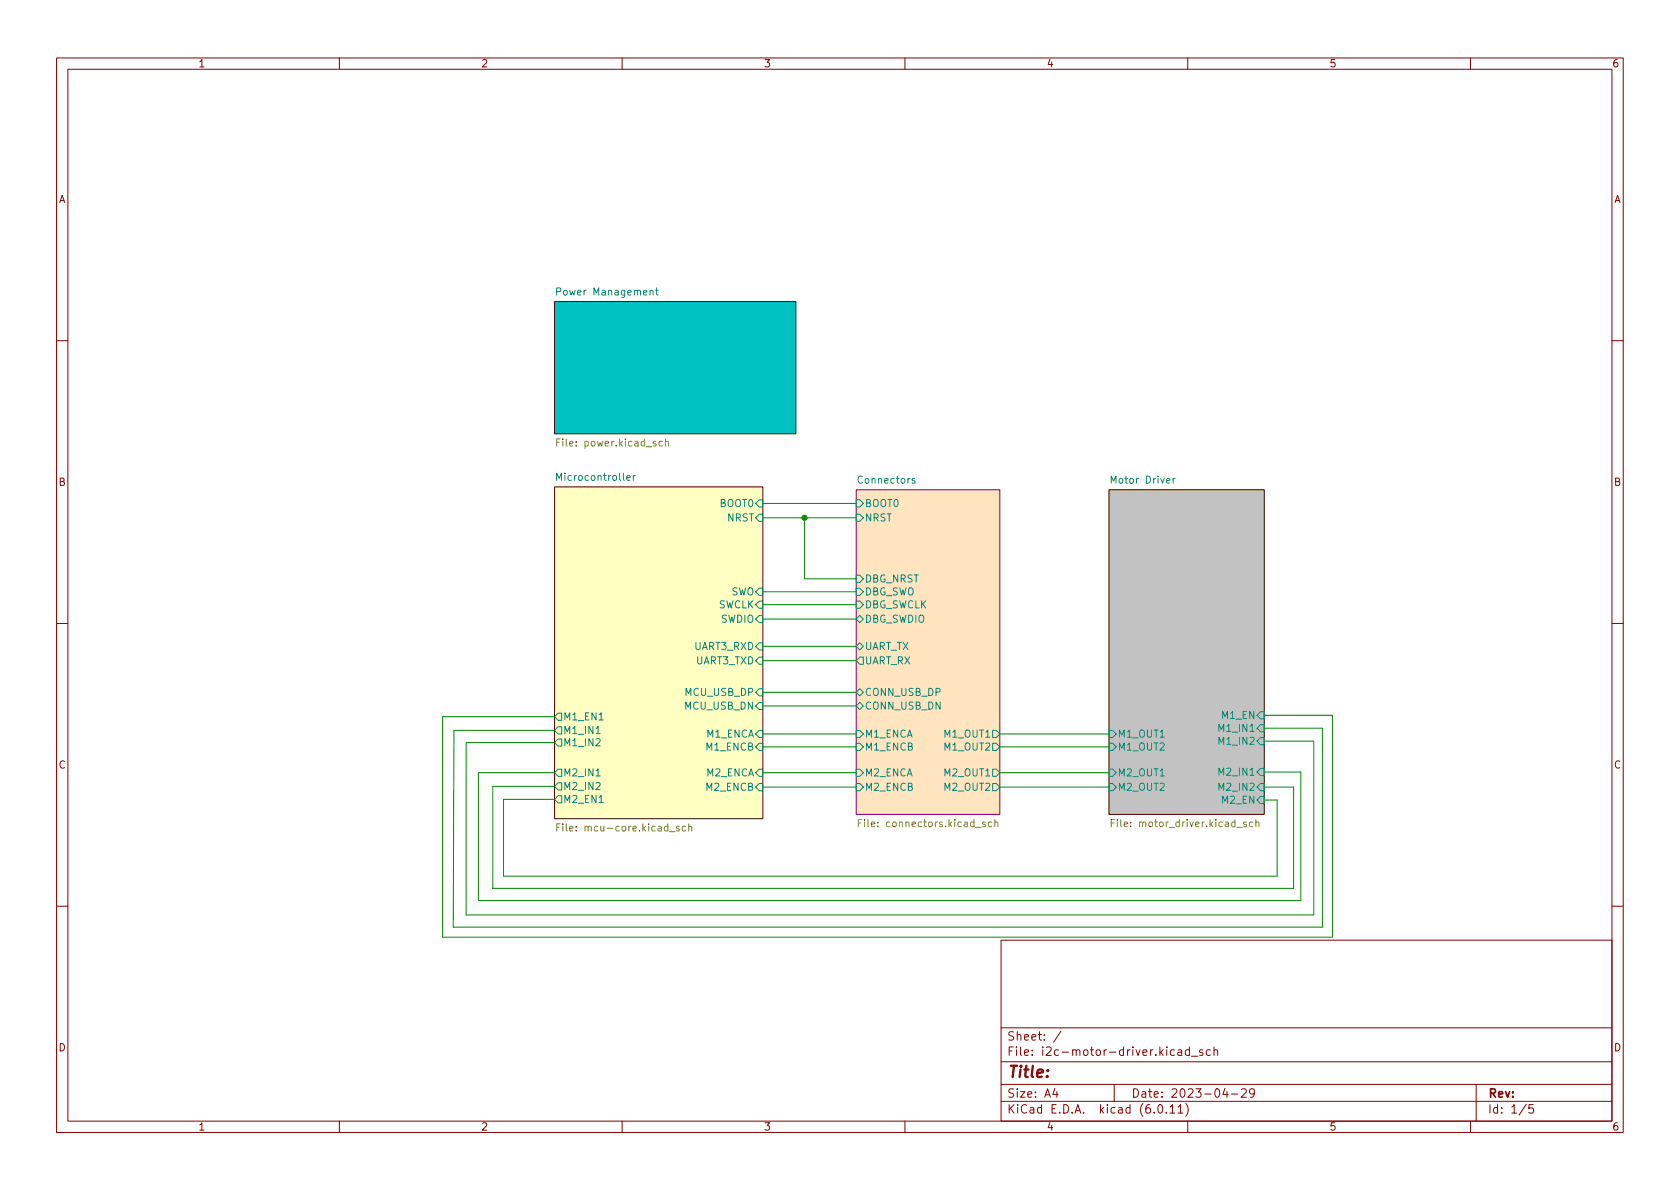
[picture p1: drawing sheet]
<svg xmlns="http://www.w3.org/2000/svg" width="297mm" height="210mm" viewBox="0 0 297 210" stroke-linecap="round" stroke-linejoin="round" font-family="sans-serif">
<g fill="none" stroke="#840000" stroke-width=".18">
<path d="M10 10.2h277v190.1h-277zM12 12.2h273v186.1h-273zM60 10.2v2M110 10.2v2M160 10.2v2M210 10.2v2M260 10.2v2M10 60.2h2M285 60.2h2M10 110.2h2M285 110.2h2M10 160.2h2"/>
<path d="M177 166.3h108v32h-108zM285 160.2h2M60 198.3v2M110 198.3v2M160 198.3v2M177 194.8h108M177 191.8h108M177 187.8h108M177 181.8h108M182.5 186.5v.1M182.5 185.7v.1M184.6 183.8v.1"/>
<path d="M184.6 183v.1M187.6 182.4l-1.3 1.9M197 191.8v3M209.6 195.1a1.72 1.72 0 0 1 0 2.3M210 198.3v2M210.3 185.7l-.4-.1-.3 .3v.4l.1 .3h.6M210.3 185.1v1.5M210.6 186.8h1.2M212.6 185.7l-.3-.1-.2 .2v.3l.5 .1v.4h-.5M214 185.7l-.4-.1-.3 .3v.4l.1 .3h.6M214.6 185.8l.3-.2 .3 .1 .1 .9M214.6 185.1v1.5"/>
<path d="M217.7 193.5h1.2M219.5 192.7l.6-.2 .2 .2 .1 .3-1 1h1M221.8 193.2l-.3 .3-.4-.1-.2-.2 .2-.6 .4-.1 .2 .2a.99 .99 0 0 1-.3 1.3h-.3M260 198.3v2M261 191.8v6.5M271.1 195.3h-.7l-.1 .7 .2-.1 .5 .1 .2 .2-.1 .5-.2 .1-.6-.1"/>
</g>
<path d="M151.4 86.6h25.4v57.4h-25.4z" fill="#ffe5bf" stroke="#ffe5bf" stroke-width=".18"/>
<path d="M151.4 86.6h25.4v57.4h-25.4z" fill="none" stroke="#840084" stroke-width=".18"/>
<g fill="none" stroke="#008484" stroke-width=".18">
<path d="M115.9 51.3h.5M116.1 50.9v1.1l.3 .2M110.2 83.7v1.1l.2 .1M110.8 84.5l.6-.1v-.2l-.4-.1-.2 .2 .1 .6h.5M112 84.1v.8M112.3 84.1l-.3 .2M134.2 90.9h.7v1.3h-.7l-.6-.6zM134.2 88.4h.7v1.3h-.7l-.6-.7zM151.4 88.4h.6l.7 .6-.7 .7h-.6zM151.4 90.9h.6l.7 .7-.7 .6h-.6zM161.7 84.7l-.3-.1-.1 .2v.2l.4 .1v.3h-.4M201.3 84.6l-.4 .2"/>
<path d="M134.2 108.8h.7v1.3h-.7l-.6-.6zM134.2 106.3h.7v1.3h-.7l-.6-.7zM134.2 104h.7v1.3h-.7l-.6-.7zM134.2 116.2h.7v1.3h-.7l-.6-.7zM134.2 113.7h.7v1.2h-.7l-.6-.6zM151.4 109.5l.6-.7 .7 .7-.7 .6zM151.4 106.3h.6l.7 .6-.7 .7h-.6zM151.4 104h.6l.7 .6-.7 .7h-.6zM151.4 101.7h.6l.7 .7-.7 .6h-.6zM152 113.7l.7 .6-.7 .6-.6-.6zM152 116.2h.7v1.3h-.7l-.6-.7zM98 129.2l.7-.7h.6v1.3h-.6z"/>
<path d="M98 131.3l.7-.6h.6v1.2h-.6zM98 136.6l.7-.6h.6v1.3h-.6zM98.7 126.1h.6v1.3h-.6l-.7-.7zM98.7 138.4h.6v1.3h-.6l-.7-.6zM105.4 129.7h.7M105.4 137.2h.7M105.9 127.3h.8M134.2 121.8h.7v1.3h-.7l-.6-.7zM134.2 124.2h.7v1.3h-.7l-.6-.7zM134.2 136h.7v1.3h-.7l-.6-.7zM134.2 131.4h.7v1.3h-.7l-.6-.6zM134.2 129.2h.7v1.2h-.7l-.6-.6z"/>
<path d="M134.2 138.6h.7v1.2h-.7l-.6-.6zM151.4 131.4h.6l.7 .7-.7 .6h-.6zM151.4 138.6h.6l.7 .6-.7 .6h-.6zM151.4 136h.6l.7 .6-.7 .7h-.6zM151.4 129.2h.6l.7 .6-.7 .6h-.6zM151.4 122.4l.6-.6 .7 .6-.7 .7zM151.4 124.8l.6-.6 .7 .6-.7 .7zM175.5 138.6h.6l.7 .6-.7 .6h-.6zM175.5 136h.6l.7 .6-.7 .7h-.6zM175.5 129.2h.6l.7 .6-.7 .6h-.6zM175.5 131.4h.6l.7 .7-.7 .6h-.6zM196.1 138.6h.6l.7 .6-.7 .6h-.6z"/>
<path d="M196.1 131.4h.6l.7 .7-.7 .6h-.6zM196.1 136h.6l.7 .6-.7 .7h-.6zM196.1 129.2h.6l.7 .6-.7 .6h-.6zM221 129.3h.7M221 137.1h.7M222.9 128.1h.6v1.3h-.6l-.7-.6zM222.9 130.4h.6v1.3h-.6l-.7-.6zM222.9 138.6h.6v1.2h-.6l-.7-.6zM222.9 135.9h.6v1.3h-.6l-.7-.7zM222.9 125.9h.6v1.2h-.6l-.7-.6zM98.7 140.7h.6v1.3h-.6l-.7-.7zM105.9 141.9h.8"/>
<path d="M222.9 140.8h.6v1.3h-.6l-.7-.6z"/>
</g>
<g fill="none" stroke="#848400" stroke-width=".18">
<path d="M101.9 78.8v.1M101.9 78.1v.1M117.1 78.1l-.3-.1-.3 .3 .1 .5h.5M117.7 78.2l.1-.2 .3 .1 .1 .8M117.7 77.6v1.3M101.9 146.8v.2M101.9 146.2v.1M120.1 146.2l-.3-.1-.2 .2 .1 .2 .4 .1v.3h-.5M121.2 146.2l-.3-.1-.3 .3 .1 .5h.5M121.8 146.2l.2-.1 .3 .1v.8M121.8 145.7v1.3M155.2 146.1v.1"/>
<path d="M155.2 145.4v.1M174.2 145.4l-.3-.1-.2 .2 .1 .2 .4 .1v.3h-.5M175.4 145.4l-.4-.1-.3 .3 .2 .5h.5M175.9 145.5l.2-.2 .3 .1v.8M175.9 144.9v1.3M199.9 146.1v.1M199.9 145.4v.1M220.4 145.4l-.3-.1-.2 .2v.2l.5 .1v.3h-.5M221.5 145.4l-.4-.1-.2 .3 .1 .5h.5M222.1 145.5l.1-.2 .3 .1 .1 .8M222.1 144.9v1.3"/>
</g>
<path d="M98 53.3h42.7v23.4h-42.7z" fill="#00c2c2" stroke="#00c2c2" stroke-width=".18"/>
<path d="M98 53.3h42.7v23.4h-42.7zM98 86.1h36.9v58.7h-36.9zM196.1 86.6h27.4v57.4h-27.4z" fill="none" stroke="#480000" stroke-width=".18"/>
<path d="M196.1 86.6h27.4v57.4h-27.4z" fill="#c2c2c2" stroke="#c2c2c2" stroke-width=".18"/>
<path d="M98 86.1h36.9v58.7h-36.9z" fill="#ffffc2" stroke="#ffffc2" stroke-width=".18"/>
<g fill="none" stroke="#008400" stroke-width=".18">
<path d="M134.9 91.6h16.5M134.9 89h16.5M142.2 91.6v10.8h9.2M134.9 104.6h16.5M134.9 106.9h16.5M134.9 109.5h16.5M134.9 116.8h16.5M134.9 114.3h16.5M98 139.1h-10.9v18h141.6v-17.9h-5.2M134.9 136.6h16.5M134.9 132.1h16.5M134.9 139.2h16.5"/>
<path d="M134.9 129.8h16.5M134.9 122.4h16.5M134.9 124.8h16.5M176.8 136.6h19.3M176.8 132.1h19.3M176.8 139.2h19.3M176.8 129.8h19.3M223.5 136.5h6.5v22.8h-145.4v-22.7h13.4M223.5 128.8h10.3v35.2h-153.7l.2-34.8h17.7M223.5 131.1h8.8v30.7h-149.9v-30.5h15.6M223.5 126.5h12.1v39.2h-157.4v-39h19.8M98 141.3h-9v13.6h136.8v-13.4h-2.3"/>
</g>
<circle cx="142.2" cy="91.6" r=".46" fill="#008400" stroke="#008400" stroke-width=".18"/>
<text font-size="2.8" fill="#840000" x="178" y="191.2">Title:</text>
<g font-size="2.1" fill="#840000">
<text x="178" y="184.5">Sheet:</text>
<text x="178" y="187.2">File:</text>
<text x="184.4" y="187.2">i2c-motor-driver.kicad_sch</text>
<text x="178" y="197.4">KiCad</text>
<text x="178" y="194.6">Size:</text>
<text x="184.7" y="194.6">A4</text>
<text x="185.7" y="197.4">E.D.A.</text>
<text x="194.6" y="197.4">kicad</text>
<text x="200" y="194.6">Date:</text>
<text x="201.8" y="197.4">(6.0.11)</text>
<text x="207" y="194.6">2023-04-29</text>
<text x="263" y="194.6">Rev:</text>
<text x="263" y="197.4">Id:</text>
<text x="267.1" y="197.4">1/5</text>
</g>
<g font-size="1.8" fill="#840000">
<text x="35" y="12.3">1</text>
<text x="85" y="12.3">2</text>
<text x="135" y="12.3">3</text>
<text x="185" y="12.3">4</text>
<text x="235" y="12.3">5</text>
<text x="285" y="12.3">6</text>
<text x="10.4" y="36.3">A</text>
<text x="285.4" y="36.3">A</text>
<text x="10.3" y="86.3">B</text>
<text x="285.3" y="86.3">B</text>
<text x="10.3" y="136.3">C</text>
<text x="285.3" y="136.3">C</text>
<text x="10.3" y="186.3">D</text>
<text x="285.3" y="186.3">D</text>
<text x="35" y="200.3">1</text>
<text x="85" y="200.3">2</text>
<text x="135" y="200.3">3</text>
<text x="185" y="200.3">4</text>
<text x="235" y="200.3">5</text>
<text x="285" y="200.3">6</text>
</g>
<g font-size="1.8" fill="#008484">
<text x="98" y="52.6">Power</text>
<text x="104.8" y="52.6">Management</text>
<text x="98" y="85.4">Microcontroller</text>
<text x="151.4" y="85.9">Connectors</text>
<text x="196.1" y="85.9">Motor</text>
<text x="202.5" y="85.9">Driver</text>
<text x="127.2" y="90">BOOT0</text>
<text x="128.5" y="92.6">NRST</text>
<text x="152.8" y="90">BOOT0</text>
<text x="152.8" y="92.6">NRST</text>
<text x="127" y="108">SWCLK</text>
<text x="129.3" y="105.7">SWO</text>
<text x="152.8" y="108">DBG_SWCLK</text>
<text x="152.8" y="105.7">DBG_SWO</text>
<text x="152.8" y="103.4">DBG_NRST</text>
<text x="127.4" y="110.5">SWDIO</text>
<text x="152.8" y="110.5">DBG_SWDIO</text>
<text x="122.7" y="115.3">UART3_RXD</text>
<text x="123" y="117.9">UART3_TXD</text>
<text x="152.8" y="115.3">UART_TX</text>
<text x="152.8" y="117.9">UART_RX</text>
<text x="120.9" y="125.9">MCU_USB_DN</text>
<text x="120.9" y="123.4">MCU_USB_DP</text>
<text x="152.8" y="123.4">CONN_USB_DP</text>
<text x="152.8" y="125.9">CONN_USB_DN</text>
<text x="99.5" y="127.8">M1_EN1</text>
<text x="99.5" y="130.2">M1_IN1</text>
<text x="124.8" y="130.8">M1_ENCA</text>
<text x="152.8" y="130.8">M1_ENCA</text>
<text x="166.7" y="130.8">M1_OUT1</text>
<text x="197.5" y="130.8">M1_OUT1</text>
<text x="215.1" y="129.8">M1_IN1</text>
<text x="215.8" y="127.5">M1_EN</text>
<text x="99.5" y="132.3">M1_IN2</text>
<text x="99.5" y="137.7">M2_IN1</text>
<text x="124.6" y="133.1">M1_ENCB</text>
<text x="124.8" y="137.7">M2_ENCA</text>
<text x="152.8" y="133.1">M1_ENCB</text>
<text x="152.8" y="137.7">M2_ENCA</text>
<text x="166.7" y="137.7">M2_OUT1</text>
<text x="166.7" y="133.1">M1_OUT2</text>
<text x="197.5" y="133.1">M1_OUT2</text>
<text x="197.5" y="137.7">M2_OUT1</text>
<text x="215.1" y="132.1">M1_IN2</text>
<text x="215.1" y="137.5">M2_IN1</text>
<text x="99.5" y="142.4">M2_EN1</text>
<text x="99.5" y="140.1">M2_IN2</text>
<text x="124.6" y="140.2">M2_ENCB</text>
<text x="152.8" y="140.2">M2_ENCB</text>
<text x="166.7" y="140.2">M2_OUT2</text>
<text x="197.5" y="140.2">M2_OUT2</text>
<text x="215.1" y="140.2">M2_IN2</text>
<text x="215.8" y="142.5">M2_EN</text>
</g>
<g font-size="1.8" fill="#848400">
<text x="98" y="79.3">File:</text>
<text x="103.2" y="79.3">power.kicad_sch</text>
<text x="98" y="147.4">File:</text>
<text x="103.2" y="147.4">mcu-core.kicad_sch</text>
<text x="151.4" y="146.6">File:</text>
<text x="156.6" y="146.6">connectors.kicad_sch</text>
<text x="196.1" y="146.6">File:</text>
<text x="201.3" y="146.6">motor_driver.kicad_sch</text>
</g>
</svg>
